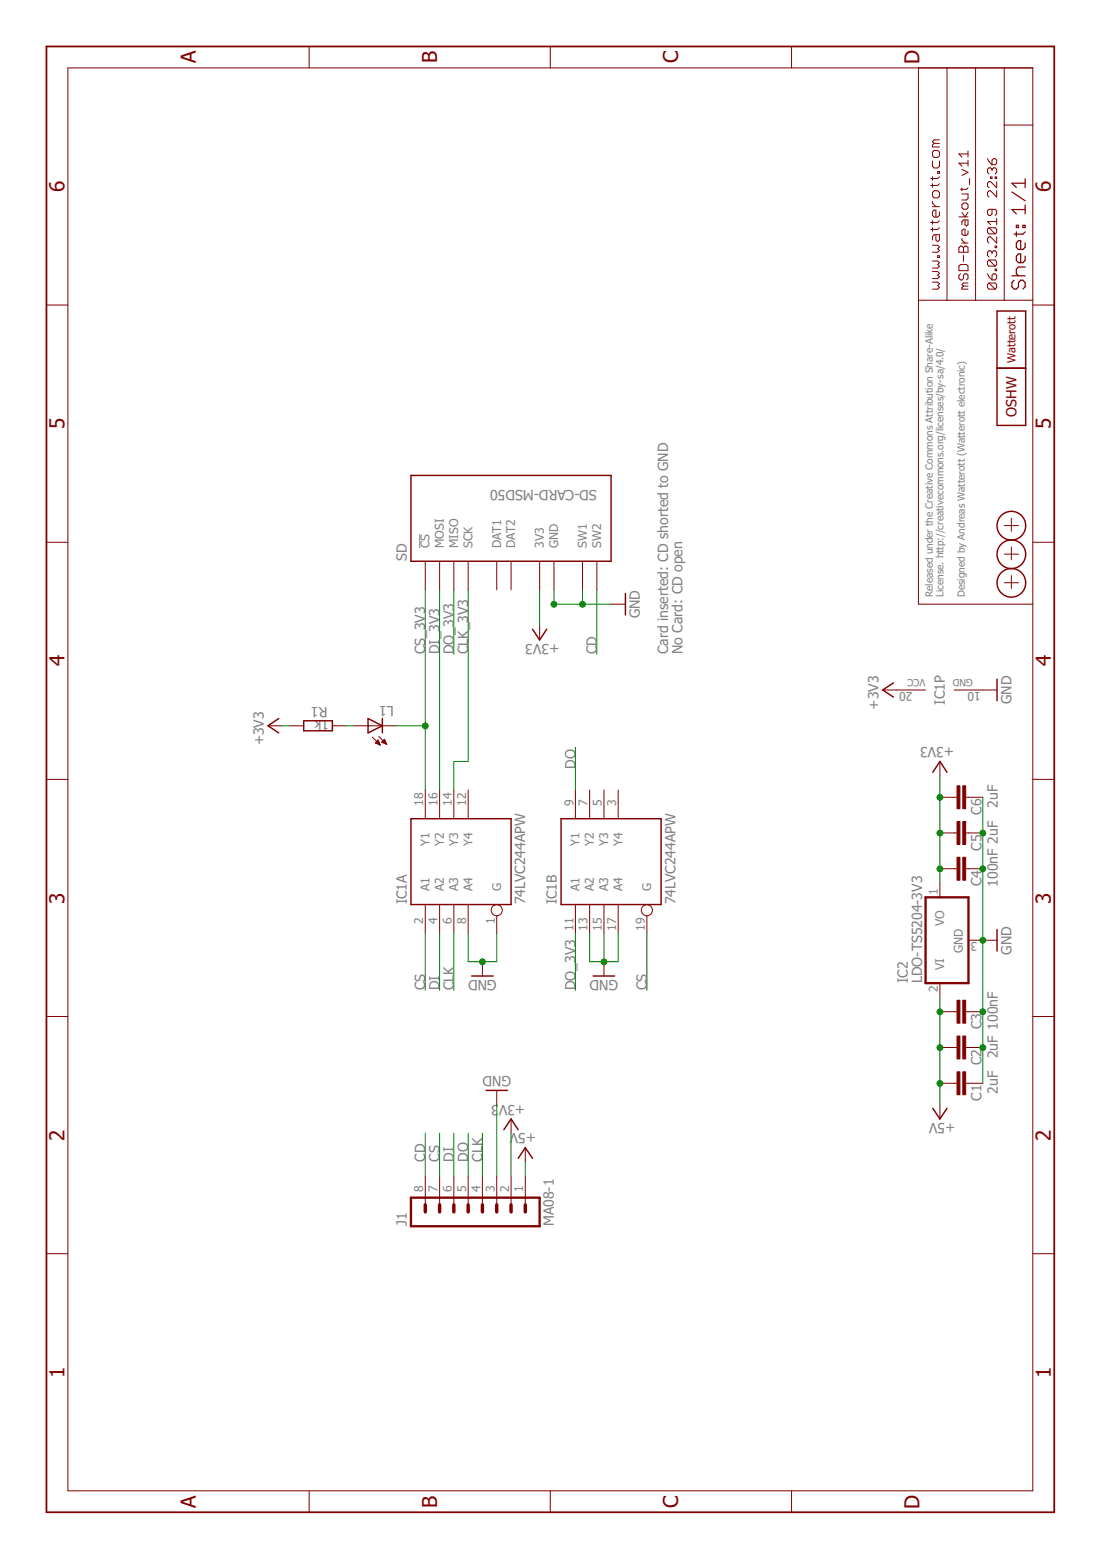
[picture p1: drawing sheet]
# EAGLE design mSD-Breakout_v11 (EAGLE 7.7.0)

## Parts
C1  2uF  C-EUC0402  [C0402]
C2  2uF  C-EUC0402  [C0402]
C3  100nF  C-EUC0402  [C0402]
C4  100nF  C-EUC0402  [C0402]
C5  2uF  C-EUC0402  [C0402]
C6  2uF  C-EUC0402  [C0402]
IC1  74LVC244APW  74LVC244PW  [TSSOP20]
IC2  LDO-TS5204-3V3  LDO-TS5204  [SOT23]
J1  MA08-1  [MA08-1]
L1  LED-0603  [C0603]
LOGO1  OSHW_LOGOX0100  [OSHW_6X100]
LOGO2  LOGO-S_PLACE_S  [SPARK_TPLACE_S]
R1  1k  R-EU_R0402  [R0402]
SD  SD-CARD-MSD50  [SD_5031821853]
X1  PASSER-07  [PASSER_07MM]
X2  PASSER-07  [PASSER_07MM]
X3  PASSER-07  [PASSER_07MM]

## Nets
+3V3: C4.1 C5.1 C6.1 IC1.20(P:VCC) IC2.1(VO) J1.2 R1.1 SD.VCC(3V3)
+5V: C1.1 C2.1 C3.1 IC2.2(VI) J1.1
CD: J1.8 SD.SW2
CLK: IC1.6(A:A3) J1.4
CLK_3V3: IC1.14(A:Y3) SD.SCK
CS: IC1.2(A:A1) IC1.19(B:G) J1.7
CS_3V3: IC1.18(A:Y1) L1.C SD.CS(!CS)
DI: IC1.4(A:A2) J1.6
DI_3V3: IC1.16(A:Y2) SD.MOSI
DO: IC1.9(B:Y1) J1.5
DO_3V3: IC1.11(B:A1) SD.MISO
GND: C1.2 C2.2 C3.2 C4.2 C5.2 C6.2 IC1.1(A:G) IC1.8(A:A4) IC1.10(P:GND) IC1.13(B:A2) IC1.15(B:A3) IC1.17(B:A4) IC2.3(GND) J1.3 SD.GND SD.SW1
N$1: L1.A R1.2
Unconnected: IC1.3(B:Y4) IC1.5(B:Y3) IC1.7(B:Y2) IC1.12(A:Y4) SD.DAT1 SD.DAT2

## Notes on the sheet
- Card inserted: CD shorted to GND
- No Card: CD open
- Released under the Creative Commons Attribution Share-Alike 
  License. http://creativecommons.org/licenses/by-sa/4.0/
  
  Designed by Andreas Watterott (Watterott electronic)
